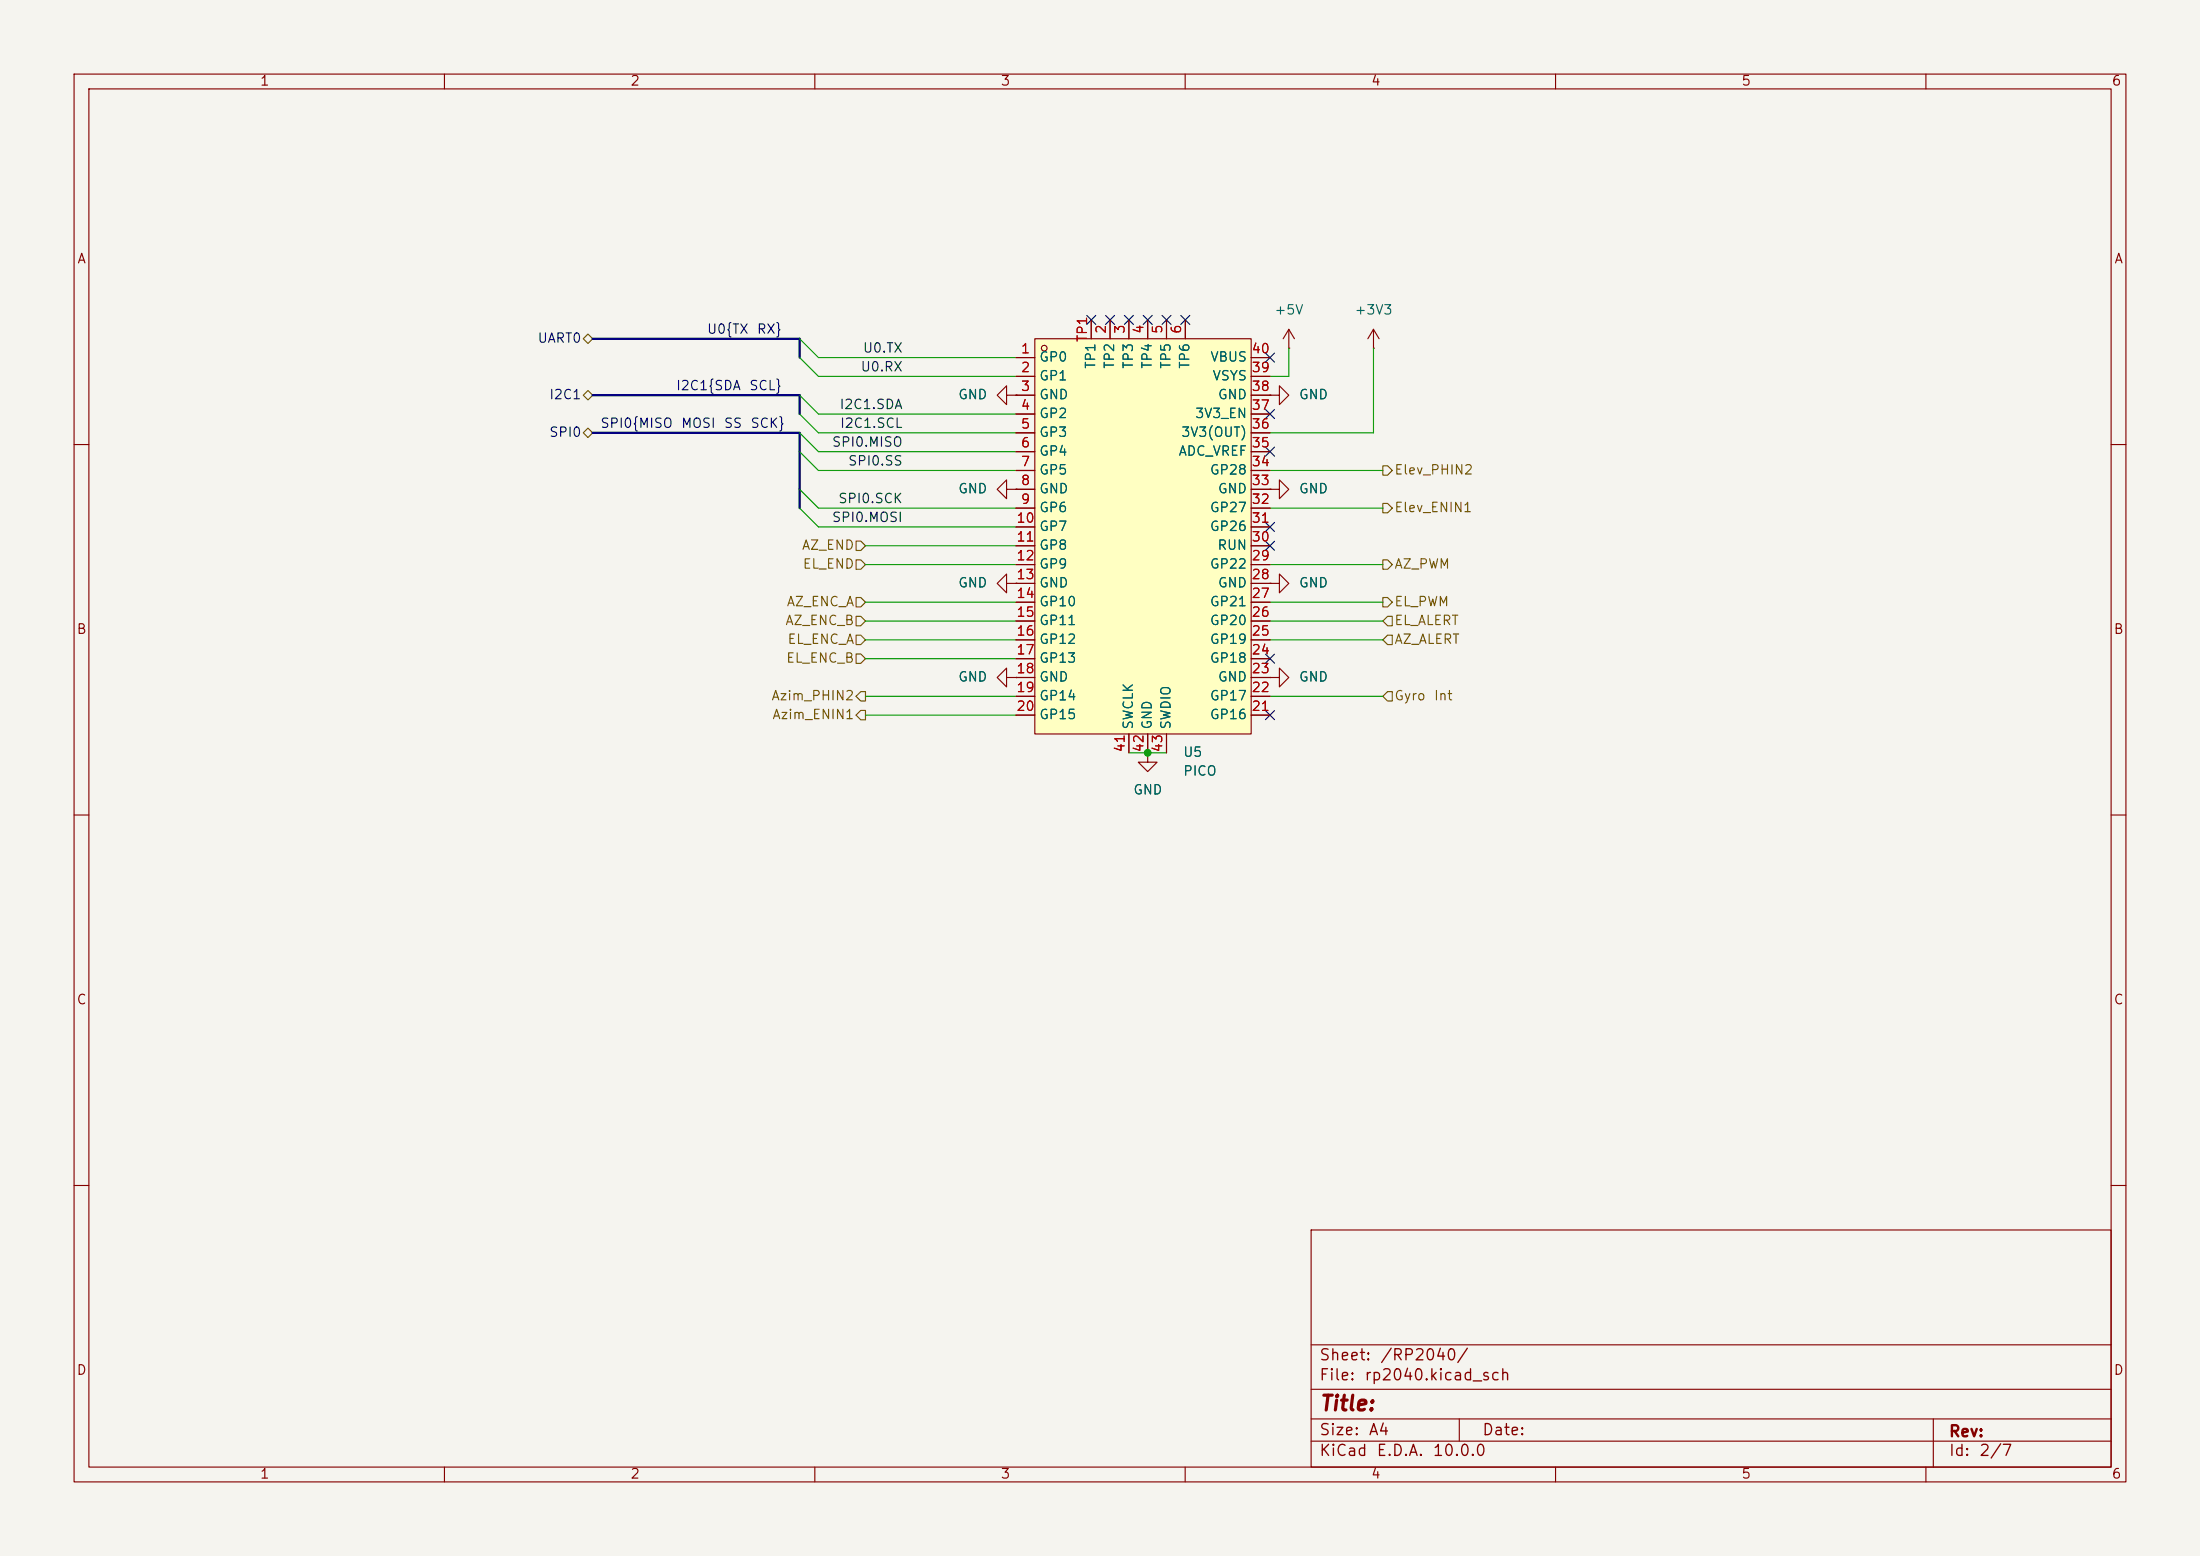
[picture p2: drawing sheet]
<svg xmlns="http://www.w3.org/2000/svg" width="297mm" height="210mm" viewBox="0 0 297 210" stroke-linecap="round" stroke-linejoin="round" font-family="sans-serif">
<path d="M0 0h297v210h-297z" fill="#f5f4ef" stroke="#f5f4ef" stroke-width=".14"/>
<g fill="none" stroke="#840000" stroke-width=".15">
<path d="M10 10h277v190h-277zM12 12h273v186h-273zM60 10v2M110 10v2M160 10v2M210 10v2M260 10v2M135.9 53.3v-1.2l-1.3 1.2 1.3 1.3v-1.3h1.3M137.2 53.3h.1M171.4 53.3h1.3v-1.2l1.3 1.2-1.3 1.3v-1.3M171.4 53.3h.1M174 47h.1"/>
<path d="M174 44.5l-.8 1.2M174 44.5l.8 1.2M174 44.5v2.5M185.4 47h.1M185.4 44.5l-.7 1.2M185.4 44.5l.8 1.2M185.4 44.5v2.5M10 60h2M135.9 66v-1.2l-1.3 1.2 1.3 1.3v-1.3h1.3M137.2 66h.1M171.4 66h1.3v-1.2l1.3 1.2-1.3 1.3v-1.3M171.4 66h.1"/>
<path d="M285 60h2M135.9 91.4v-1.2l-1.3 1.2 1.3 1.3v-1.3h1.3M137.2 91.4h.1M171.4 91.4h1.3v-1.2l1.3 1.2-1.3 1.3v-1.3M171.4 91.4h.1M10 110h2M154.9 101.6v1.3h1.3l-1.3 1.2-1.2-1.2h1.2M154.9 101.6h.1M285 110h2M10 160h2M177 166h108v32h-108zM285 160h2"/>
<path d="M60 198v2M110 198v2M160 198v2M177 194.5h108M177 191.5h108M177 187.5h108M177 181.5h108M197 191.5v3M210 198v2M260 198v2M261 191.5v6.5"/>
</g>
<path d="M139.7 45.7h29.2v53.4h-29.2z" fill="#ffffc2"/>
<g fill="none" stroke="#840000" stroke-width=".15">
<path d="M137.2 53.3h.1M137.2 48.3h2.5M137.2 50.8h2.5M137.2 53.3h2.5M137.2 55.9h2.5M137.2 58.4h2.5M139.7 45.7h29.2v53.4h-29.2zM147.3 43.2v2.5M149.9 43.2v2.5M152.4 43.2v2.5M154.9 43.2v2.5M157.5 43.2v2.5"/>
<path d="M160 43.2v2.5M168.9 48.3h2.5M168.9 50.8h2.5M168.9 53.3h2.5M168.9 55.9h2.5M168.9 58.4h2.5M171.4 53.3h.1M135.9 78.7v-1.2l-1.3 1.2 1.3 1.3v-1.3h1.3M137.2 78.7h.1M137.2 66h.1M137.2 61h2.5M137.2 63.5h2.5"/>
<path d="M137.2 66h2.5M137.2 68.6h2.5M137.2 71.1h2.5M137.2 73.7h2.5M137.2 76.2h2.5M137.2 78.7h2.5M168.9 61h2.5M168.9 63.5h2.5M168.9 66h2.5M168.9 68.6h2.5M168.9 71.1h2.5M168.9 73.7h2.5"/>
<path d="M168.9 76.2h2.5M168.9 78.7h2.5M171.4 78.7h1.3v-1.2l1.3 1.2-1.3 1.3v-1.3M171.4 78.7h.1M171.4 66h.1M137.2 91.4h.1M137.2 81.3h2.5M137.2 83.8h2.5M137.2 86.4h2.5M137.2 88.9h2.5M137.2 91.4h2.5M137.2 94h2.5"/>
<path d="M137.2 96.5h2.5M152.4 99.1v2.5M154.9 99.1v2.5M157.5 99.1v2.5M168.9 81.3h2.5M168.9 83.8h2.5M168.9 86.4h2.5M168.9 88.9h2.5M168.9 91.4h2.5M168.9 94h2.5M168.9 96.5h2.5M171.4 91.4h.1"/>
<path d="M154.9 101.6h.1"/>
<circle cx="141" cy="47" r=".38"/>
</g>
<g fill="none" stroke="#725600" stroke-width=".15">
<path d="M78.7 53.3l.7-.6 .6 .6-.6 .7zM78.7 58.4l.7-.6 .6 .6-.6 .7zM78.7 45.7l.7-.6 .6 .6-.6 .7zM115.6 75.6h.6l.6 .6-.6 .6h-.6zM115.6 73h.6l.6 .7-.6 .6h-.6zM186.7 67.9h.6l.7 .7-.7 .6h-.6zM186.7 75.6h.6l.7 .6-.7 .6h-.6zM186.7 62.9h.6l.7 .6-.7 .6h-.6zM115.6 85.7h.6l.6 .7-.6 .6h-.6zM115.6 88.3h.6l.6 .6-.6 .6h-.6zM115.6 83.2h.6l.6 .6-.6 .7h-.6zM115.6 80.6h.6l.6 .7-.6 .6h-.6z"/>
<path d="M116.2 95.9h.6v1.3h-.6l-.6-.7zM116.2 93.3h.6v1.3h-.6l-.6-.6zM186.7 80.6h.6l.7 .7-.7 .6h-.6zM186.7 83.8l.6-.6h.7v1.3h-.7zM186.7 94l.6-.7h.7v1.3h-.7zM187.3 85.7h.7v1.3h-.7l-.6-.6z"/>
</g>
<path d="M80 58.4h27.9v10.2M80 45.7h27.9v2.6M80 53.3h27.9v2.6" fill="none" stroke="#000084" stroke-width=".3"/>
<g fill="none" stroke="#009600" stroke-width=".15">
<path d="M107.9 58.4l2.6 2.6h26.7M107.9 53.3l2.6 2.6h26.7M107.9 48.3l2.6 2.5h26.7M107.9 45.7l2.6 2.6h26.7M107.9 55.9l2.6 2.5h26.7M174 47v3.8h-2.6M185.4 47v11.4h-14M107.9 66l2.6 2.6h26.7M107.9 61l2.6 2.5h26.7M107.9 68.6l2.6 2.5h26.7M116.8 73.7h20.4M116.8 76.2h20.4"/>
<path d="M171.4 68.6h15.3M171.4 63.5h15.3M171.4 76.2h15.3M116.8 94h20.4M116.8 81.3h20.4M116.8 88.9h20.4M116.8 96.5h20.4M116.8 86.4h20.4M116.8 83.8h20.4M171.4 94h15.3M171.4 81.3h15.3M171.4 86.4h15.3"/>
<path d="M171.4 83.8h15.3M152.4 101.6h5.1"/>
</g>
<g fill="none" stroke="#000084" stroke-width=".15">
<path d="M146.7 42.6l1.2 1.2M147.9 42.6l-1.2 1.2M149.3 42.6l1.2 1.2M150.5 42.6l-1.2 1.2M151.8 42.6l1.2 1.2M153 42.6l-1.2 1.2M154.3 42.6l1.2 1.2M155.5 42.6l-1.2 1.2M156.9 42.6l1.2 1.2M158.1 42.6l-1.2 1.2M159.4 42.6l1.2 1.2M160.6 42.6l-1.2 1.2"/>
<path d="M170.8 55.3l1.3 1.2M170.8 47.7l1.3 1.2M172.1 55.3l-1.3 1.2M172.1 47.7l-1.3 1.2M170.8 60.4l1.3 1.2M170.8 73.1l1.3 1.2M170.8 70.5l1.3 1.2M172.1 60.4l-1.3 1.2M172.1 73.1l-1.3 1.2M172.1 70.5l-1.3 1.2M170.8 88.3l1.3 1.2M170.8 95.9l1.3 1.2"/>
<path d="M172.1 88.3l-1.3 1.2M172.1 95.9l-1.3 1.2"/>
</g>
<circle cx="154.9" cy="101.6" r=".46" fill="#009600" stroke="#009600" stroke-width=".14"/>
<text font-size="2" fill="#840000" x="178" y="190.9">Title:</text>
<g font-size="1.5" fill="#840000">
<text x="178" y="184">Sheet:</text>
<text x="186.2" y="184">/RP2040/</text>
<text x="178" y="186.7">File:</text>
<text x="184.1" y="186.7">rp2040.kicad_sch</text>
<text x="178" y="196.9">KiCad</text>
<text x="178" y="194.1">Size:</text>
<text x="184.7" y="194.1">A4</text>
<text x="185.7" y="196.9">E.D.A.</text>
<text x="193.3" y="196.9">10.0.0</text>
<text x="200" y="194.1">Date:</text>
<text x="263" y="194.3">Rev:</text>
<text x="263" y="196.9">Id:</text>
<text x="267.1" y="196.9">2/7</text>
</g>
<g font-size="1.3" fill="#840000">
<text x="35" y="11.9">1</text>
<text x="85" y="11.9">2</text>
<text x="135" y="11.9">3</text>
<text x="185" y="11.9">4</text>
<text x="235" y="11.9">5</text>
<text x="285" y="11.9">6</text>
<text x="10.3" y="35.9">A</text>
<text x="285.3" y="35.9">A</text>
<text x="10.3" y="85.9">B</text>
<text x="285.3" y="85.9">B</text>
<text x="10.3" y="135.9">C</text>
<text x="285.3" y="135.9">C</text>
<text x="10.3" y="185.9">D</text>
<text x="285.3" y="185.9">D</text>
<text x="35" y="199.9">1</text>
<text x="85" y="199.9">2</text>
<text x="135" y="199.9">3</text>
<text x="185" y="199.9">4</text>
<text x="235" y="199.9">5</text>
<text x="285" y="199.9">6</text>
</g>
<g font-size="1.3" fill="#000084">
<text x="72.5" y="46.6">UART0</text>
<text x="95.3" y="45.4">U0{TX</text>
<text x="102.1" y="45.4">RX}</text>
<text x="91.2" y="53">I2C1{SDA</text>
<text x="101.1" y="53">SCL}</text>
<text x="74.1" y="54.2">I2C1</text>
<text x="74.1" y="59.3">SPI0</text>
<text x="81" y="58.1">SPI0{MISO</text>
<text x="91.9" y="58.1">MOSI</text>
<text x="97.6" y="58.1">SS</text>
<text x="101.2" y="58.1">SCK}</text>
</g>
<g font-size="1.3" fill="#0f0f0f">
<text x="116.4" y="47.9">U0.TX</text>
<text x="116.1" y="50.5">U0.RX</text>
<text x="113.3" y="55.5">I2C1.SDA</text>
<text x="113.3" y="58.1">I2C1.SCL</text>
<text x="112.2" y="60.6">SPI0.MISO</text>
<text x="114.4" y="63.2">SPI0.SS</text>
<text x="112.2" y="70.8">SPI0.MOSI</text>
<text x="113.1" y="68.2">SPI0.SCK</text>
</g>
<g font-size="1.3" fill="#a90000">
<text x="147.1" y="46.3" transform="rotate(-90 147.1 46.3)">TP1</text>
<text x="149.6" y="45.2" transform="rotate(-90 149.6 45.2)">2</text>
<text x="152.1" y="45.2" transform="rotate(-90 152.1 45.2)">3</text>
<text x="154.7" y="45.2" transform="rotate(-90 154.7 45.2)">4</text>
<text x="157.2" y="45.2" transform="rotate(-90 157.2 45.2)">5</text>
<text x="159.8" y="45.2" transform="rotate(-90 159.8 45.2)">6</text>
<text x="137.7" y="48">1</text>
<text x="137.7" y="50.5">2</text>
<text x="137.7" y="53.1">3</text>
<text x="168.9" y="53.1">38</text>
<text x="168.9" y="50.5">39</text>
<text x="168.9" y="48">40</text>
<text x="137.7" y="55.6">4</text>
<text x="137.7" y="58.2">5</text>
<text x="168.9" y="58.2">36</text>
<text x="168.9" y="55.6">37</text>
<text x="137.7" y="60.7">6</text>
<text x="137.7" y="63.2">7</text>
<text x="137.7" y="65.8">8</text>
<text x="168.9" y="65.8">33</text>
<text x="168.9" y="63.2">34</text>
<text x="168.9" y="60.7">35</text>
<text x="137.1" y="70.9">10</text>
<text x="137.7" y="68.3">9</text>
<text x="168.9" y="70.9">31</text>
<text x="168.9" y="68.3">32</text>
<text x="137.1" y="73.4">11</text>
<text x="137.1" y="75.9">12</text>
<text x="168.9" y="75.9">29</text>
<text x="168.9" y="73.4">30</text>
<text x="137.1" y="78.5">13</text>
<text x="137.1" y="81">14</text>
<text x="137.1" y="83.6">15</text>
<text x="168.9" y="83.6">26</text>
<text x="168.9" y="81">27</text>
<text x="168.9" y="78.5">28</text>
<text x="137.1" y="86.1">16</text>
<text x="137.1" y="88.6">17</text>
<text x="168.9" y="88.6">24</text>
<text x="168.9" y="86.1">25</text>
<text x="137.1" y="91.2">18</text>
<text x="137.1" y="93.7">19</text>
<text x="168.9" y="93.7">22</text>
<text x="168.9" y="91.2">23</text>
<text x="137.1" y="96.3">20</text>
<text x="152.1" y="101.6" transform="rotate(-90 152.1 101.6)">41</text>
<text x="154.7" y="101.6" transform="rotate(-90 154.7 101.6)">42</text>
<text x="157.2" y="101.6" transform="rotate(-90 157.2 101.6)">43</text>
<text x="168.9" y="96.3">21</text>
</g>
<g font-size="1.3" fill="#006464">
<text x="172" y="42.8">+5V</text>
<text x="182.8" y="42.8">+3V3</text>
<text x="140.2" y="49.1">GP0</text>
<text x="140.2" y="51.7">GP1</text>
<text x="148.2" y="49.9" transform="rotate(-90 148.2 49.9)">TP1</text>
<text x="150.7" y="49.9" transform="rotate(-90 150.7 49.9)">TP2</text>
<text x="153.3" y="49.9" transform="rotate(-90 153.3 49.9)">TP3</text>
<text x="155.8" y="49.9" transform="rotate(-90 155.8 49.9)">TP4</text>
<text x="158.3" y="49.9" transform="rotate(-90 158.3 49.9)">TP5</text>
<text x="160.9" y="49.9" transform="rotate(-90 160.9 49.9)">TP6</text>
<text x="163.3" y="49.1">VBUS</text>
<text x="163.6" y="51.7">VSYS</text>
<text x="129.3" y="54.2">GND</text>
<text x="140.2" y="54.2">GND</text>
<text x="140.2" y="56.7">GP2</text>
<text x="140.2" y="59.3">GP3</text>
<text x="159.4" y="59.3">3V3(OUT)</text>
<text x="161.2" y="56.7">3V3_EN</text>
<text x="164.3" y="54.2">GND</text>
<text x="175.3" y="54.2">GND</text>
<text x="140.2" y="61.8">GP4</text>
<text x="140.2" y="64.4">GP5</text>
<text x="159" y="61.8">ADC_VREF</text>
<text x="163.2" y="64.4">GP28</text>
<text x="129.3" y="66.9">GND</text>
<text x="140.2" y="66.9">GND</text>
<text x="140.2" y="69.4">GP6</text>
<text x="140.2" y="72">GP7</text>
<text x="163.2" y="72">GP26</text>
<text x="163.2" y="69.4">GP27</text>
<text x="164.3" y="66.9">GND</text>
<text x="175.3" y="66.9">GND</text>
<text x="140.2" y="74.5">GP8</text>
<text x="140.2" y="77.1">GP9</text>
<text x="163.2" y="77.1">GP22</text>
<text x="164.3" y="74.5">RUN</text>
<text x="129.3" y="79.6">GND</text>
<text x="140.2" y="79.6">GND</text>
<text x="140.2" y="82.1">GP10</text>
<text x="163.2" y="82.1">GP21</text>
<text x="164.3" y="79.6">GND</text>
<text x="175.3" y="79.6">GND</text>
<text x="140.2" y="84.7">GP11</text>
<text x="140.2" y="87.2">GP12</text>
<text x="140.2" y="89.8">GP13</text>
<text x="163.2" y="89.8">GP18</text>
<text x="163.2" y="87.2">GP19</text>
<text x="163.2" y="84.7">GP20</text>
<text x="129.3" y="92.3">GND</text>
<text x="140.2" y="92.3">GND</text>
<text x="140.2" y="94.8">GP14</text>
<text x="163.2" y="94.8">GP17</text>
<text x="164.3" y="92.3">GND</text>
<text x="175.3" y="92.3">GND</text>
<text x="140.2" y="97.4">GP15</text>
<text x="153.3" y="98.6" transform="rotate(-90 153.3 98.6)">SWCLK</text>
<text x="155.8" y="98.6" transform="rotate(-90 155.8 98.6)">GND</text>
<text x="158.3" y="98.6" transform="rotate(-90 158.3 98.6)">SWDIO</text>
<text x="163.2" y="97.4">GP16</text>
<text x="152.9" y="107.5">GND</text>
<text x="159.6" y="105">PICO</text>
<text x="159.6" y="102.5">U5</text>
</g>
<g font-size="1.3" fill="#725600">
<text x="188.2" y="64.4">Elev_PHIN2</text>
<text x="188.2" y="69.4">Elev_ENIN1</text>
<text x="108.2" y="74.5">AZ_END</text>
<text x="108.3" y="77.1">EL_END</text>
<text x="188.2" y="77.1">AZ_PWM</text>
<text x="106.1" y="82.1">AZ_ENC_A</text>
<text x="188.2" y="82.1">EL_PWM</text>
<text x="105.9" y="84.7">AZ_ENC_B</text>
<text x="106" y="89.8">EL_ENC_B</text>
<text x="106.2" y="87.2">EL_ENC_A</text>
<text x="188.2" y="84.7">EL_ALERT</text>
<text x="188.2" y="87.2">AZ_ALERT</text>
<text x="104" y="94.8">Azim_PHIN2</text>
<text x="188.2" y="94.8">Gyro</text>
<text x="193.5" y="94.8">Int</text>
<text x="104.2" y="97.4">Azim_ENIN1</text>
</g>
</svg>
